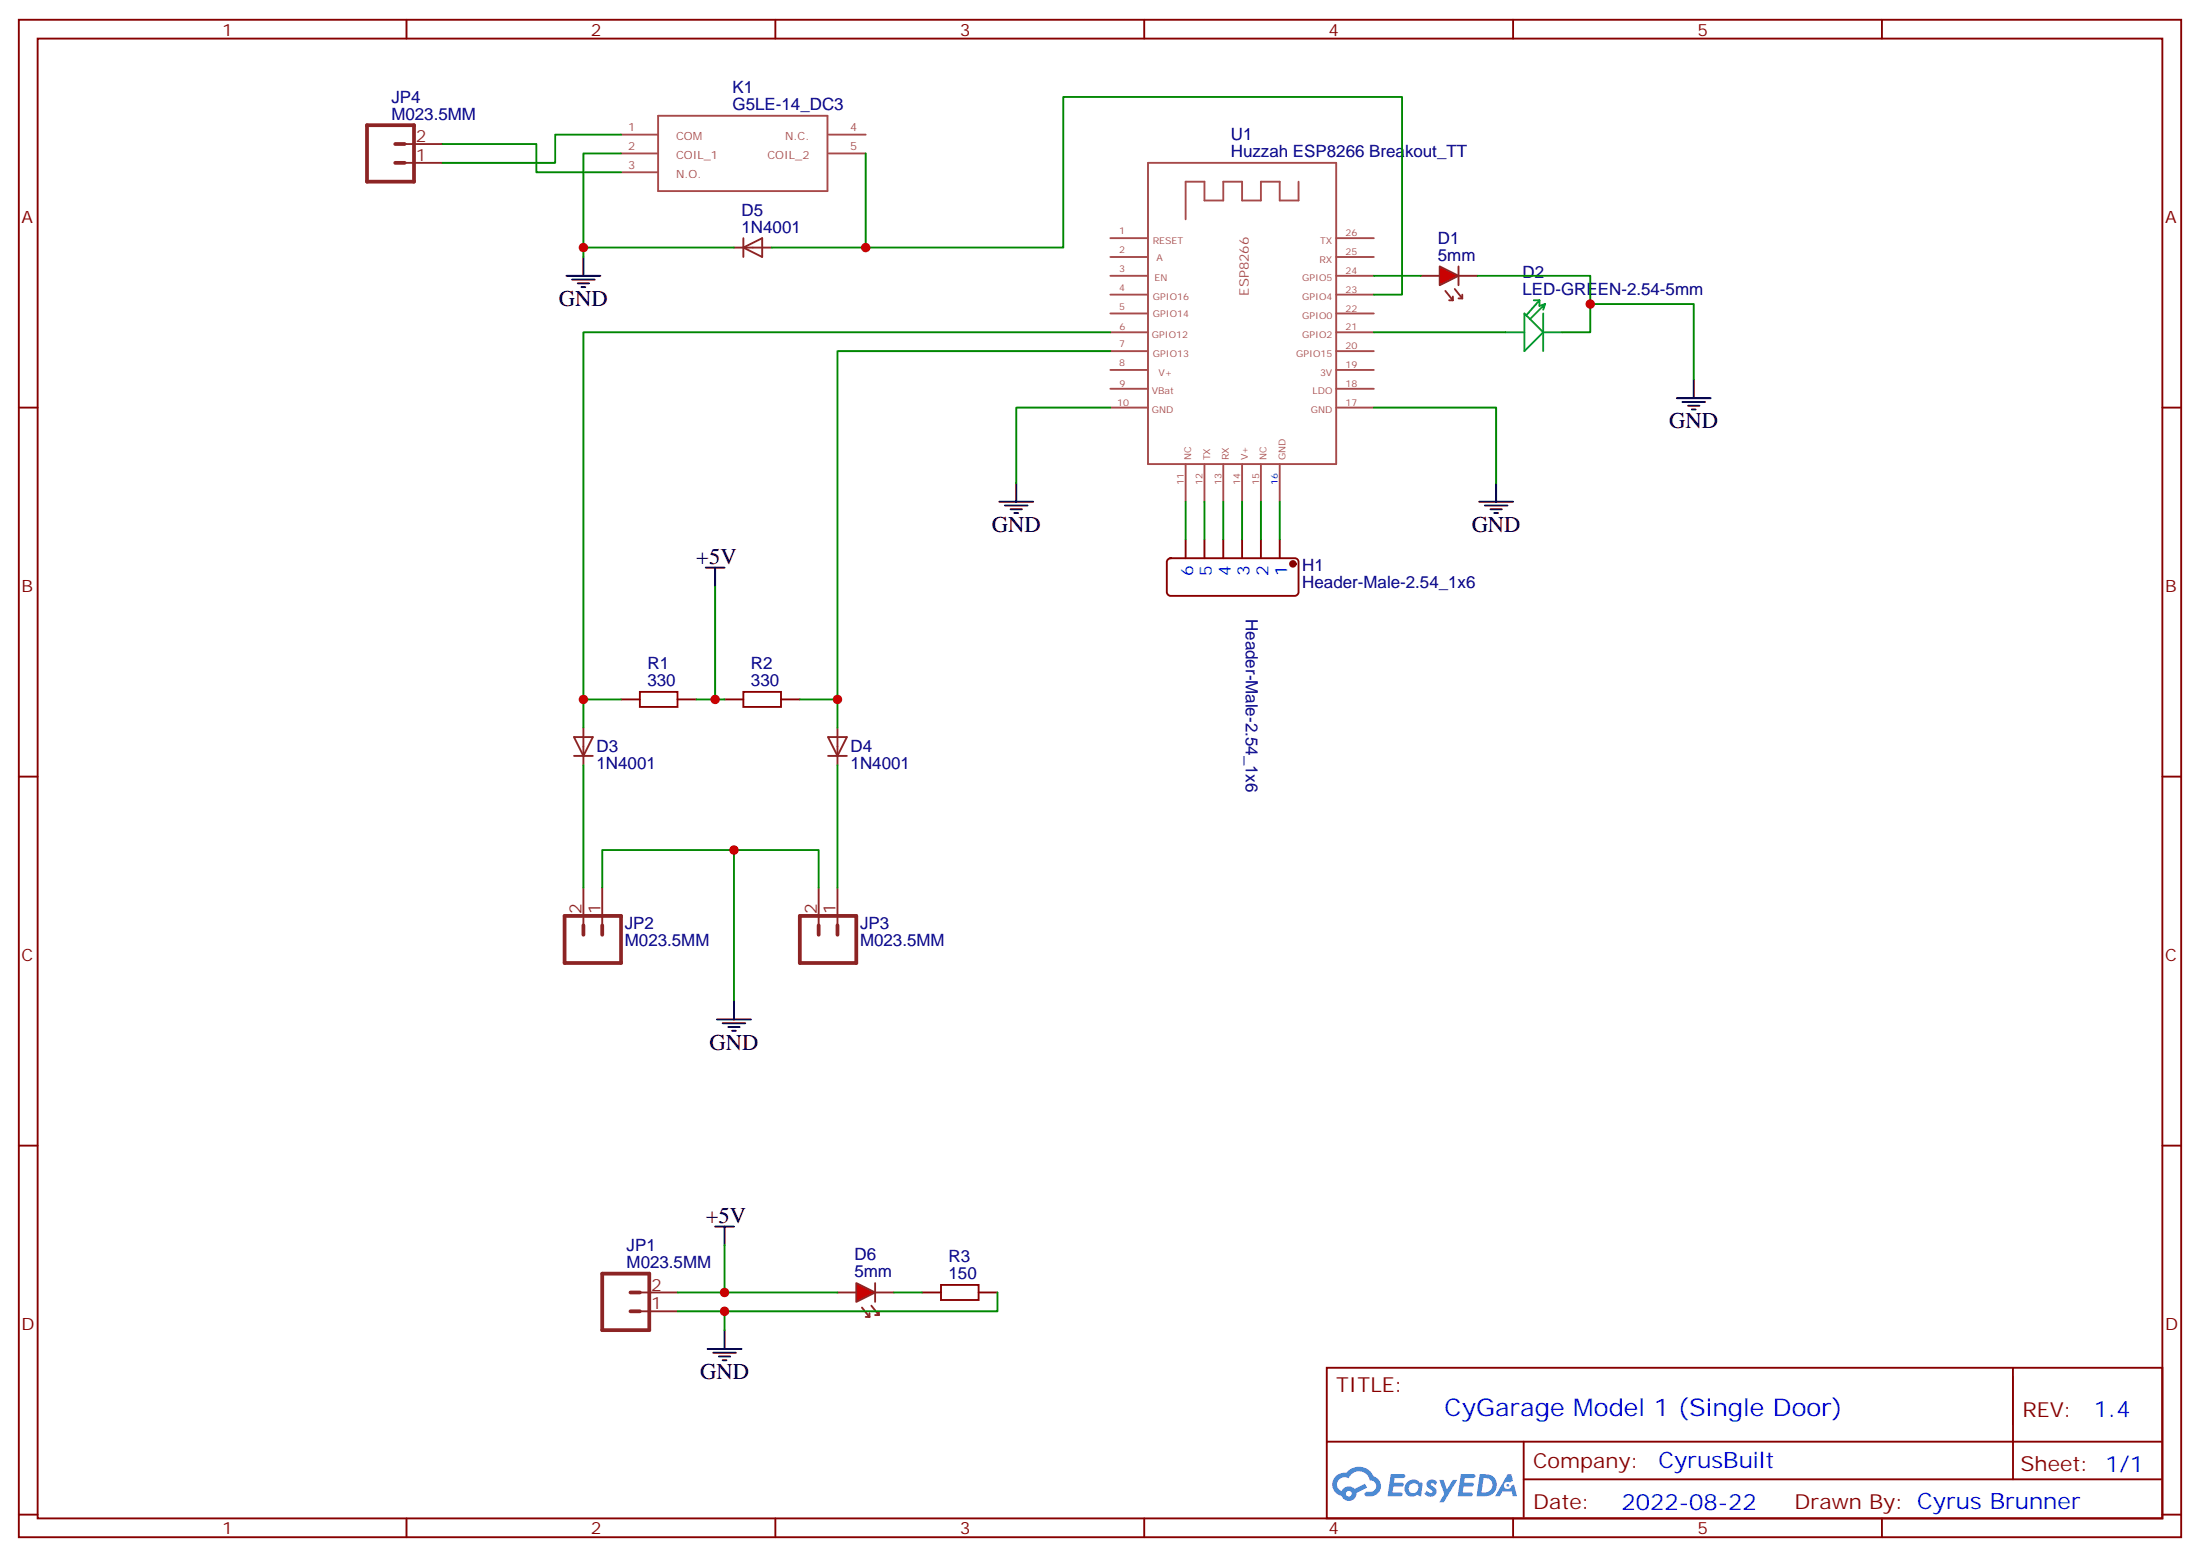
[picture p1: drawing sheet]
# EasyEDA schematic SCH_CyGarage.json
TITLE: CyGarage Model 1 (Single Door); REV: 1.4; Date: 2022-08-22; Sheet: 1/1; Drawn By: Cyrus Brunner; Company: CyrusBuilt

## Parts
D1  5mm  [PKG-LED-5MM-RED]
D2  LED-GREEN-2.54-5mm  [LED-GREEN-2.54-5MM-YUN]
D3  1N4001  [DIODE-1N4001]
D4  1N4001  [DIODE-1N4001]
D5  1N4001  [DIODE-1N4001]
D6  5mm  [PKG-LED-5MM-RED]
H1  Header-Male-2.54_1x6  [HEADER-MALE-2.54_1X6]
JP1  M023.5MM  [SCREWTERMINAL-3.5MM-2]
JP2  M023.5MM  [SCREWTERMINAL-3.5MM-2]
JP3  M023.5MM  [SCREWTERMINAL-3.5MM-2]
JP4  M023.5MM  [SCREWTERMINAL-3.5MM-2]
K1  G5LE-14_DC3  [G5LE-14_SPDT]
R1  330  [RESISTOR 1/4 WATT 330 OHM]
R2  330  [RESISTOR 1/4 WATT 330 OHM]
R3  150  [RESISTOR 1/4 WATT 150 OHM]
U1  Huzzah ESP8266 Breakout_TT  [HUZZAH 8266]

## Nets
+5V: D6.1 JP1.2 R1.2 R2.1
GND: D1.2 D2.- D5.C JP1.1 JP2.1 JP3.2 K1.2(COIL_1) R3.2 U1.10(GND) U1.17(GND)
Net-(D1-1): D1.1 U1.24(GPIO5)
Net-(D2-+): D2.+ U1.21(GPIO2)
Net-(D3-A): D3.A R1.1 U1.6(GPIO12)
Net-(D3-C): D3.C JP2.2
Net-(D4-A): D4.A R2.2 U1.7(GPIO13)
Net-(D4-C): D4.C JP3.1
Net-(D5-A): D5.A K1.5(COIL_2) U1.23(GPIO4)
Net-(D6-2): D6.2 R3.1
Net-(H1-1): H1.1 U1.16(GND)
Net-(H1-2): H1.2 U1.15(NC)
Net-(H1-3): H1.3 U1.14(V+)
Net-(H1-4): H1.4 U1.13(RX)
Net-(H1-5): H1.5 U1.12(TX)
Net-(H1-6): H1.6 U1.11(NC)
Net-(JP4-1): JP4.1 K1.1(COM)
Net-(JP4-2): JP4.2 K1.3(N.O.)

Not connected (* = marked no-connect by the designer): K1 4(N.C.); U1 1(RESET) 2(A) 3(EN) 4(GPIO16) 5(GPIO14) 8(V+) 9(VBat) 18(LDO) 19(3V) 20(GPIO15) 22(GPIO0) 25(RX) 26(TX)
